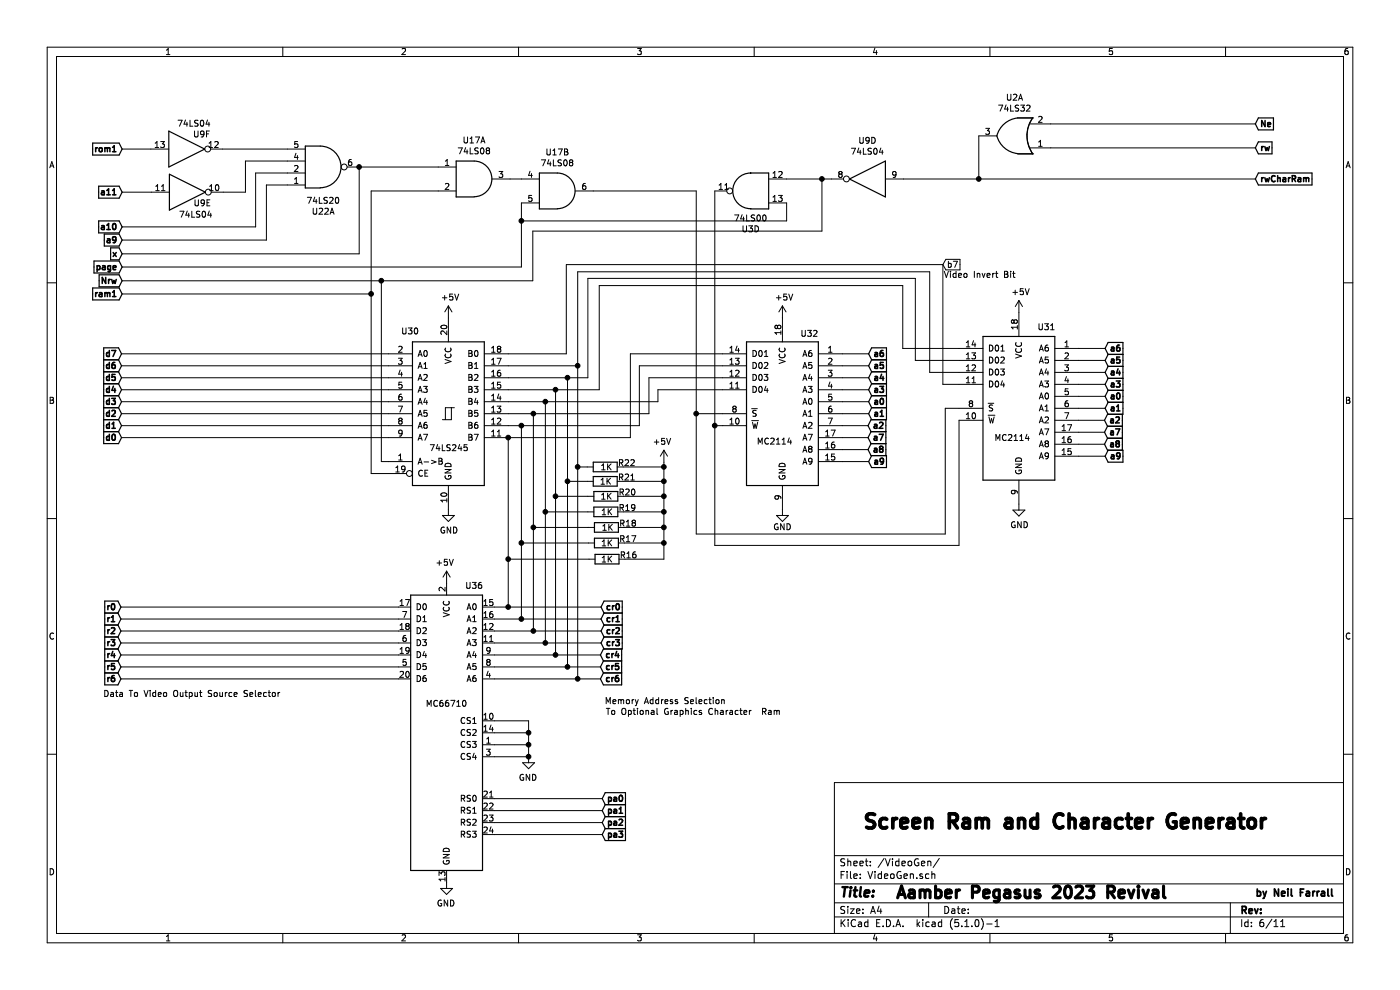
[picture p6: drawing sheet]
EESchema Schematic File Version 4
LIBS:Pegasus2023-cache
EELAYER 29 0
EELAYER END
$Descr A4 11693 8268
encoding utf-8
Sheet 6 11
Title ""
Date ""
Rev ""
Comp ""
Comment1 ""
Comment2 ""
Comment3 ""
Comment4 ""
$EndDescr
$Comp
L PegasusLIB:MC66710 U36
U 1 1
P 3730 6070
F 0 "U36" H 3500 7250 50  0000 C CNN
F 1 "MC66710" H 3730 6265 50  0000 C CNN
F 2 "Package_DIP:DIP-24_W15.24mm_Socket_LongPads" H 3480 7570 50  0001 C CNN
F 3 "" H 3480 7570 50  0001 C CNN
	1    3730 6070
	-1   0    0    -1  
$EndComp
$Comp
L 74xx:74LS245 U30
U 1 1
P 3745 3455
F 0 "U30" H 3425 4145 50  0000 C CNN
F 1 "74LS245" H 3750 3170 50  0000 C CNN
F 2 "Package_DIP:DIP-20_W7.62mm_Socket_LongPads" H 3745 3455 50  0001 C CNN
F 3 "http://www.ti.com/lit/gpn/sn74LS245" H 3745 3455 50  0001 C CNN
	1    3745 3455
	1    0    0    -1  
$EndComp
$Comp
L PegasusLIB:MC2114RAM U32
U 1 1
P 6535 3455
F 0 "U32" H 6310 4125 50  0000 C CNN
F 1 "MC2114" H 6600 3225 50  0000 C CNN
F 2 "Package_DIP:DIP-18_W7.62mm_Socket_LongPads" H 6535 4355 50  0001 C CNN
F 3 "" H 6535 4355 50  0001 C CNN
	1    6535 3455
	-1   0    0    -1  
$EndComp
$Comp
L PegasusLIB:MC2114RAM U31
U 1 1
P 8510 3410
F 0 "U31" H 8280 4090 50  0000 C CNN
F 1 "MC2114" H 8565 3165 50  0000 C CNN
F 2 "Package_DIP:DIP-18_W7.62mm_Socket_LongPads" H 8510 4310 50  0001 C CNN
F 3 "" H 8510 4310 50  0001 C CNN
	1    8510 3410
	-1   0    0    -1  
$EndComp
$Comp
L 74xx:74LS32 U?
U 1 1
P 8475 1135
AR Path="/63FEED56/647A9A4A" Ref="U?"  Part="4" 
AR Path="/63FEEDED/647A9A4A" Ref="U2"  Part="1" 
F 0 "U2" H 8475 818 50  0000 C CNN
F 1 "74LS32" H 8475 909 50  0000 C CNN
F 2 "Package_DIP:DIP-14_W7.62mm_Socket_LongPads" H 8475 1135 50  0001 C CNN
F 3 "http://www.ti.com/lit/gpn/sn74LS32" H 8475 1135 50  0001 C CNN
	1    8475 1135
	-1   0    0    1   
$EndComp
$Comp
L 74xx:74LS08 U17
U 2 1
P 4655 1595
F 0 "U17" H 4655 1920 50  0000 C CNN
F 1 "74LS08" H 4655 1829 50  0000 C CNN
F 2 "Package_DIP:DIP-14_W7.62mm_Socket_LongPads" H 4655 1595 50  0001 C CNN
F 3 "http://www.ti.com/lit/gpn/sn74LS08" H 4655 1595 50  0001 C CNN
	2    4655 1595
	1    0    0    -1  
$EndComp
$Comp
L 74xx:74LS08 U17
U 1 1
P 3960 1495
F 0 "U17" H 3960 1820 50  0000 C CNN
F 1 "74LS08" H 3960 1729 50  0000 C CNN
F 2 "Package_DIP:DIP-14_W7.62mm_Socket_LongPads" H 3960 1495 50  0001 C CNN
F 3 "http://www.ti.com/lit/gpn/sn74LS08" H 3960 1495 50  0001 C CNN
	1    3960 1495
	1    0    0    -1  
$EndComp
$Comp
L 74xx:74LS00 U3
U 4 1
P 6270 1595
F 0 "U3" H 6270 1278 50  0000 C CNN
F 1 "74LS00" H 6270 1369 50  0000 C CNN
F 2 "Package_DIP:DIP-14_W7.62mm_Socket_LongPads" H 6270 1595 50  0001 C CNN
F 3 "http://www.ti.com/lit/gpn/sn74ls00" H 6270 1595 50  0001 C CNN
	4    6270 1595
	-1   0    0    -1  
$EndComp
$Comp
L 74xx:74LS20 U22
U 1 1
P 2700 1395
F 0 "U22" H 2700 1770 50  0000 C CNN
F 1 "74LS20" H 2700 1679 50  0000 C CNN
F 2 "Package_DIP:DIP-14_W7.62mm_Socket_LongPads" H 2700 1395 50  0001 C CNN
F 3 "http://www.ti.com/lit/gpn/sn74LS20" H 2700 1395 50  0001 C CNN
	1    2700 1395
	1    0    0    1   
$EndComp
$Comp
L 74xx:74LS04 U9
U 6 1
P 1560 1245
F 0 "U9" H 1685 1370 50  0000 C CNN
F 1 "74LS04" H 1620 1460 50  0000 C CNN
F 2 "Package_DIP:DIP-14_W7.62mm_Socket_LongPads" H 1560 1245 50  0001 C CNN
F 3 "http://www.ti.com/lit/gpn/sn74LS04" H 1560 1245 50  0001 C CNN
	6    1560 1245
	1    0    0    -1  
$EndComp
$Comp
L 74xx:74LS04 U9
U 5 1
P 1565 1605
F 0 "U9" H 1690 1515 50  0000 C CNN
F 1 "74LS04" H 1635 1420 50  0000 C CNN
F 2 "Package_DIP:DIP-14_W7.62mm_Socket_LongPads" H 1565 1605 50  0001 C CNN
F 3 "http://www.ti.com/lit/gpn/sn74LS04" H 1565 1605 50  0001 C CNN
	5    1565 1605
	1    0    0    -1  
$EndComp
Text GLabel 1020 1245 0    50   Input ~ 10
rom1
Text GLabel 1020 1605 0    50   Input ~ 10
a11
Text GLabel 10485 1235 2    50   Input ~ 10
rw
Text GLabel 1020 1895 0    50   Input ~ 10
a10
Text GLabel 1020 2005 0    50   Input ~ 10
a9
Text GLabel 1020 2120 0    50   Input ~ 10
x
Text GLabel 1020 2230 0    50   Input ~ 10
page
Text GLabel 1020 2345 0    50   Input ~ 10
Nrw
Text GLabel 1020 2455 0    50   Input ~ 10
ram1
Wire Wire Line
	1260 1245 1020 1245
Wire Wire Line
	1265 1605 1020 1605
Wire Wire Line
	1860 1245 2400 1245
Wire Wire Line
	2400 1345 2050 1345
Wire Wire Line
	2050 1345 2050 1605
Wire Wire Line
	2050 1605 1865 1605
Wire Wire Line
	2400 1445 2135 1445
Wire Wire Line
	2135 1445 2135 1895
Wire Wire Line
	2135 1895 1020 1895
Wire Wire Line
	2400 1545 2225 1545
Wire Wire Line
	2225 1545 2225 2005
Wire Wire Line
	2225 2005 1020 2005
Wire Wire Line
	3000 1395 3000 2120
Wire Wire Line
	3000 2120 1020 2120
Wire Wire Line
	3000 1395 3660 1395
Connection ~ 3000 1395
Wire Wire Line
	3660 1595 3100 1595
Wire Wire Line
	4260 1495 4355 1495
Wire Wire Line
	4355 1695 4355 1845
Connection ~ 4355 1845
Wire Wire Line
	4355 1845 4355 2230
Wire Wire Line
	6570 1845 6570 1695
Wire Wire Line
	4355 1845 6570 1845
Wire Wire Line
	6570 1495 6865 1495
Wire Wire Line
	6865 1495 6865 1930
Connection ~ 6865 1495
$Comp
L 74xx:74LS04 U9
U 4 1
P 7245 1495
F 0 "U9" H 7245 1178 50  0000 C CNN
F 1 "74LS04" H 7245 1269 50  0000 C CNN
F 2 "Package_DIP:DIP-14_W7.62mm_Socket_LongPads" H 7245 1495 50  0001 C CNN
F 3 "http://www.ti.com/lit/gpn/sn74LS04" H 7245 1495 50  0001 C CNN
	4    7245 1495
	-1   0    0    1   
$EndComp
Text GLabel 10485 1035 2    50   Input ~ 10
Ne
Wire Wire Line
	6865 1495 6945 1495
Wire Wire Line
	4955 1595 5815 1595
$Comp
L power:+5V #PWR077
U 1 1
P 3745 2655
F 0 "#PWR077" H 3745 2505 50  0001 C CNN
F 1 "+5V" H 3760 2828 50  0000 C CNN
F 2 "" H 3745 2655 50  0001 C CNN
F 3 "" H 3745 2655 50  0001 C CNN
	1    3745 2655
	1    0    0    -1  
$EndComp
Wire Wire Line
	3100 1595 3100 2455
Wire Wire Line
	1020 2230 4355 2230
Wire Wire Line
	1020 2345 3185 2345
Wire Wire Line
	3245 3955 3100 3955
Wire Wire Line
	3100 2455 1020 2455
Connection ~ 3100 2455
Wire Wire Line
	3100 2455 3100 3955
Wire Wire Line
	3245 2955 1015 2955
Wire Wire Line
	3245 3855 3185 3855
Wire Wire Line
	3185 3855 3185 2345
Connection ~ 3185 2345
Wire Wire Line
	3245 3055 1015 3055
Wire Wire Line
	3245 3155 1015 3155
Wire Wire Line
	3245 3255 1015 3255
Wire Wire Line
	3245 3355 1015 3355
Wire Wire Line
	3245 3455 1015 3455
Wire Wire Line
	3245 3555 1015 3555
Wire Wire Line
	3245 3655 1015 3655
Text GLabel 1015 2955 0    50   Input ~ 10
d7
Text GLabel 1015 3055 0    50   Input ~ 10
d6
Text GLabel 1015 3155 0    50   Input ~ 10
d5
Text GLabel 1015 3255 0    50   Input ~ 10
d4
Text GLabel 1015 3355 0    50   Input ~ 10
d3
Text GLabel 1015 3455 0    50   Input ~ 10
d2
Text GLabel 1015 3555 0    50   Input ~ 10
d1
Text GLabel 1015 3655 0    50   Input ~ 10
d0
$Comp
L power:GND #PWR078
U 1 1
P 3745 4255
F 0 "#PWR078" H 3745 4005 50  0001 C CNN
F 1 "GND" H 3750 4082 50  0000 C CNN
F 2 "" H 3745 4255 50  0001 C CNN
F 3 "" H 3745 4255 50  0001 C CNN
	1    3745 4255
	1    0    0    -1  
$EndComp
$Comp
L power:GND #PWR076
U 1 1
P 3730 7370
F 0 "#PWR076" H 3730 7120 50  0001 C CNN
F 1 "GND" H 3735 7197 50  0000 C CNN
F 2 "" H 3730 7370 50  0001 C CNN
F 3 "" H 3730 7370 50  0001 C CNN
	1    3730 7370
	-1   0    0    -1  
$EndComp
$Comp
L power:+5V #PWR075
U 1 1
P 3730 4870
F 0 "#PWR075" H 3730 4720 50  0001 C CNN
F 1 "+5V" H 3745 5043 50  0000 C CNN
F 2 "" H 3730 4870 50  0001 C CNN
F 3 "" H 3730 4870 50  0001 C CNN
	1    3730 4870
	-1   0    0    -1  
$EndComp
Wire Wire Line
	5970 3555 6035 3555
Wire Wire Line
	5970 1595 5970 3555
Connection ~ 5970 3555
Wire Wire Line
	5815 3455 6035 3455
Wire Wire Line
	5815 1595 5815 3455
Wire Wire Line
	5815 3455 5815 4460
Wire Wire Line
	7895 3410 8010 3410
Connection ~ 5815 3455
$Comp
L power:GND #PWR082
U 1 1
P 6535 4255
F 0 "#PWR082" H 6535 4005 50  0001 C CNN
F 1 "GND" H 6535 4110 50  0000 C CNN
F 2 "" H 6535 4255 50  0001 C CNN
F 3 "" H 6535 4255 50  0001 C CNN
	1    6535 4255
	1    0    0    -1  
$EndComp
$Comp
L power:GND #PWR084
U 1 1
P 8510 4210
F 0 "#PWR084" H 8510 3960 50  0001 C CNN
F 1 "GND" H 8515 4037 50  0000 C CNN
F 2 "" H 8510 4210 50  0001 C CNN
F 3 "" H 8510 4210 50  0001 C CNN
	1    8510 4210
	1    0    0    -1  
$EndComp
$Comp
L power:+5V #PWR081
U 1 1
P 6535 2655
F 0 "#PWR081" H 6535 2505 50  0001 C CNN
F 1 "+5V" H 6550 2828 50  0000 C CNN
F 2 "" H 6535 2655 50  0001 C CNN
F 3 "" H 6535 2655 50  0001 C CNN
	1    6535 2655
	1    0    0    -1  
$EndComp
$Comp
L power:+5V #PWR083
U 1 1
P 8510 2610
F 0 "#PWR083" H 8510 2460 50  0001 C CNN
F 1 "+5V" H 8525 2783 50  0000 C CNN
F 2 "" H 8510 2610 50  0001 C CNN
F 3 "" H 8510 2610 50  0001 C CNN
	1    8510 2610
	1    0    0    -1  
$EndComp
Wire Wire Line
	6865 1930 4450 1930
Wire Wire Line
	4450 1930 4450 2345
Wire Wire Line
	3185 2345 4450 2345
Wire Wire Line
	5265 3655 5265 2955
Wire Wire Line
	5265 2955 6035 2955
Wire Wire Line
	4245 3555 4355 3555
Wire Wire Line
	5340 3555 5340 3055
Wire Wire Line
	5340 3055 6035 3055
Wire Wire Line
	4245 3455 4455 3455
Wire Wire Line
	5420 3455 5420 3155
Wire Wire Line
	5420 3155 6035 3155
Wire Wire Line
	4245 3355 4555 3355
Wire Wire Line
	5495 3355 5495 3255
Wire Wire Line
	5495 3255 6035 3255
Wire Wire Line
	7540 2385 7540 2910
Wire Wire Line
	7540 2910 8010 2910
Wire Wire Line
	7645 2325 7645 3010
Wire Wire Line
	7645 3010 8010 3010
Wire Wire Line
	7765 2270 7765 3110
Wire Wire Line
	7765 3110 8010 3110
Wire Wire Line
	7875 2210 7875 3210
Wire Wire Line
	7875 3210 8010 3210
Wire Wire Line
	5005 3255 5005 2385
Wire Wire Line
	5005 2385 7540 2385
Wire Wire Line
	4245 3255 4640 3255
Wire Wire Line
	4910 3155 4910 2325
Wire Wire Line
	4910 2325 7645 2325
Wire Wire Line
	4245 3155 4740 3155
Wire Wire Line
	4825 3055 4825 2270
Wire Wire Line
	4825 2270 7765 2270
Wire Wire Line
	4245 3055 4825 3055
Wire Wire Line
	4730 2955 4730 2210
Wire Wire Line
	4730 2210 7875 2210
Wire Wire Line
	4245 2955 4730 2955
Wire Wire Line
	4130 5070 4245 5070
Wire Wire Line
	4130 5170 4355 5170
Wire Wire Line
	4130 5270 4455 5270
Wire Wire Line
	4130 5370 4555 5370
Wire Wire Line
	4130 5470 4640 5470
Wire Wire Line
	4130 5570 4740 5570
Wire Wire Line
	4130 5670 4825 5670
Connection ~ 4245 3655
Wire Wire Line
	4245 3655 5265 3655
Wire Wire Line
	4355 3555 4355 4535
Connection ~ 4355 3555
Wire Wire Line
	4355 3555 5340 3555
Connection ~ 4455 3455
Wire Wire Line
	4455 3455 5420 3455
Wire Wire Line
	4555 5370 4555 4275
Connection ~ 4555 3355
Wire Wire Line
	4555 3355 5495 3355
Connection ~ 4640 3255
Wire Wire Line
	4640 3255 5005 3255
Wire Wire Line
	4740 5570 4740 4020
Connection ~ 4740 3155
Wire Wire Line
	4740 3155 4910 3155
Wire Wire Line
	4825 3055 4825 3900
Connection ~ 4825 3055
$Comp
L Device:R R22
U 1 1
P 5055 3900
F 0 "R22" V 5020 4080 50  0000 C CNN
F 1 "1K" V 5055 3910 50  0000 C CNN
F 2 "Resistor_THT:R_Axial_DIN0411_L9.9mm_D3.6mm_P15.24mm_Horizontal" V 4985 3900 50  0001 C CNN
F 3 "~" H 5055 3900 50  0001 C CNN
	1    5055 3900
	0    1    1    0   
$EndComp
$Comp
L Device:R R21
U 1 1
P 5055 4020
F 0 "R21" V 5020 4200 50  0000 C CNN
F 1 "1K" V 5055 4025 50  0000 C CNN
F 2 "Resistor_THT:R_Axial_DIN0411_L9.9mm_D3.6mm_P15.24mm_Horizontal" V 4985 4020 50  0001 C CNN
F 3 "~" H 5055 4020 50  0001 C CNN
	1    5055 4020
	0    1    1    0   
$EndComp
$Comp
L Device:R R20
U 1 1
P 5060 4145
F 0 "R20" V 5025 4325 50  0000 C CNN
F 1 "1K" V 5060 4150 50  0000 C CNN
F 2 "Resistor_THT:R_Axial_DIN0411_L9.9mm_D3.6mm_P15.24mm_Horizontal" V 4990 4145 50  0001 C CNN
F 3 "~" H 5060 4145 50  0001 C CNN
	1    5060 4145
	0    1    1    0   
$EndComp
$Comp
L Device:R R19
U 1 1
P 5060 4275
F 0 "R19" V 5025 4455 50  0000 C CNN
F 1 "1K" V 5060 4285 50  0000 C CNN
F 2 "Resistor_THT:R_Axial_DIN0411_L9.9mm_D3.6mm_P15.24mm_Horizontal" V 4990 4275 50  0001 C CNN
F 3 "~" H 5060 4275 50  0001 C CNN
	1    5060 4275
	0    1    1    0   
$EndComp
$Comp
L Device:R R18
U 1 1
P 5065 4405
F 0 "R18" V 5030 4585 50  0000 C CNN
F 1 "1K" V 5065 4415 50  0000 C CNN
F 2 "Resistor_THT:R_Axial_DIN0411_L9.9mm_D3.6mm_P15.24mm_Horizontal" V 4995 4405 50  0001 C CNN
F 3 "~" H 5065 4405 50  0001 C CNN
	1    5065 4405
	0    1    1    0   
$EndComp
$Comp
L Device:R R17
U 1 1
P 5065 4535
F 0 "R17" V 5030 4715 50  0000 C CNN
F 1 "1K" V 5065 4540 50  0000 C CNN
F 2 "Resistor_THT:R_Axial_DIN0411_L9.9mm_D3.6mm_P15.24mm_Horizontal" V 4995 4535 50  0001 C CNN
F 3 "~" H 5065 4535 50  0001 C CNN
	1    5065 4535
	0    1    1    0   
$EndComp
$Comp
L Device:R R16
U 1 1
P 5070 4670
F 0 "R16" V 5035 4850 50  0000 C CNN
F 1 "1K" V 5070 4670 50  0000 C CNN
F 2 "Resistor_THT:R_Axial_DIN0411_L9.9mm_D3.6mm_P15.24mm_Horizontal" V 5000 4670 50  0001 C CNN
F 3 "~" H 5070 4670 50  0001 C CNN
	1    5070 4670
	0    1    1    0   
$EndComp
Wire Wire Line
	5220 4670 5545 4670
Wire Wire Line
	5205 3900 5545 3900
Connection ~ 5545 3900
Wire Wire Line
	5545 3900 5545 3860
Wire Wire Line
	5205 4020 5545 4020
Connection ~ 5545 4020
Wire Wire Line
	5545 4020 5545 3900
Wire Wire Line
	5210 4145 5545 4145
Connection ~ 5545 4145
Wire Wire Line
	5545 4145 5545 4020
Wire Wire Line
	5210 4275 5545 4275
Connection ~ 5545 4275
Wire Wire Line
	5545 4275 5545 4145
Wire Wire Line
	5215 4535 5545 4535
Wire Wire Line
	5545 4275 5545 4405
Connection ~ 5545 4535
Wire Wire Line
	5545 4535 5545 4670
Wire Wire Line
	5215 4405 5545 4405
Connection ~ 5545 4405
Wire Wire Line
	5545 4405 5545 4535
Wire Wire Line
	4905 3900 4825 3900
Connection ~ 4825 3900
Wire Wire Line
	4825 3900 4825 5670
Wire Wire Line
	4905 4020 4740 4020
Connection ~ 4740 4020
Wire Wire Line
	4740 4020 4740 3155
Wire Wire Line
	4910 4145 4640 4145
Wire Wire Line
	4640 3255 4640 4145
Connection ~ 4640 4145
Wire Wire Line
	4640 4145 4640 5470
Wire Wire Line
	4910 4275 4555 4275
Connection ~ 4555 4275
Wire Wire Line
	4555 4275 4555 3355
Wire Wire Line
	4915 4405 4455 4405
Wire Wire Line
	4455 3455 4455 4405
Connection ~ 4455 4405
Wire Wire Line
	4455 4405 4455 5270
Wire Wire Line
	4915 4535 4355 4535
Connection ~ 4355 4535
Wire Wire Line
	4355 4535 4355 5170
Wire Wire Line
	4920 4670 4245 4670
Wire Wire Line
	4245 3655 4245 4670
Connection ~ 4245 4670
Wire Wire Line
	4245 4670 4245 5070
$Comp
L power:+5V #PWR080
U 1 1
P 5545 3860
F 0 "#PWR080" H 5545 3710 50  0001 C CNN
F 1 "+5V" H 5560 4033 50  0000 C CNN
F 2 "" H 5545 3860 50  0001 C CNN
F 3 "" H 5545 3860 50  0001 C CNN
	1    5545 3860
	-1   0    0    -1  
$EndComp
Wire Wire Line
	4825 5670 5015 5670
Connection ~ 4825 5670
Wire Wire Line
	4740 5570 5015 5570
Connection ~ 4740 5570
Wire Wire Line
	4640 5470 5015 5470
Connection ~ 4640 5470
Wire Wire Line
	4555 5370 5020 5370
Connection ~ 4555 5370
Wire Wire Line
	4455 5270 5020 5270
Connection ~ 4455 5270
Wire Wire Line
	4355 5170 5020 5170
Connection ~ 4355 5170
Wire Wire Line
	4245 5070 5020 5070
Connection ~ 4245 5070
Wire Wire Line
	3330 5070 1010 5070
Wire Wire Line
	3330 5170 1010 5170
Wire Wire Line
	3330 5270 1010 5270
Wire Wire Line
	3330 5370 1010 5370
Wire Wire Line
	3330 5470 1010 5470
Wire Wire Line
	3330 5570 1010 5570
Wire Wire Line
	3330 5670 1010 5670
Text GLabel 1010 5670 0    50   Input ~ 10
r6
Text GLabel 1010 5570 0    50   Input ~ 10
r5
Text GLabel 1010 5470 0    50   Input ~ 10
r4
Text GLabel 1010 5370 0    50   Input ~ 10
r3
Text GLabel 1010 5270 0    50   Input ~ 10
r2
Text GLabel 1010 5170 0    50   Input ~ 10
r1
Text GLabel 1010 5070 0    50   Input ~ 10
r0
$Comp
L power:GND #PWR079
U 1 1
P 4415 6320
F 0 "#PWR079" H 4415 6070 50  0001 C CNN
F 1 "GND" H 4420 6147 50  0000 C CNN
F 2 "" H 4415 6320 50  0001 C CNN
F 3 "" H 4415 6320 50  0001 C CNN
	1    4415 6320
	-1   0    0    -1  
$EndComp
Wire Wire Line
	4130 6320 4415 6320
Wire Wire Line
	4415 6320 4415 6220
Wire Wire Line
	4415 6020 4130 6020
Wire Wire Line
	4130 6120 4415 6120
Connection ~ 4415 6120
Wire Wire Line
	4415 6120 4415 6020
Wire Wire Line
	4130 6220 4415 6220
Connection ~ 4415 6220
Wire Wire Line
	4415 6220 4415 6120
Connection ~ 4415 6320
Text GLabel 5030 6670 2    50   Input ~ 10
pa0
Text GLabel 5030 6770 2    50   Input ~ 10
pa1
Text GLabel 5030 6870 2    50   Input ~ 10
pa2
Text GLabel 5030 6970 2    50   Input ~ 10
pa3
Text GLabel 5020 5070 2    50   Input ~ 10
cr0
Text GLabel 5020 5170 2    50   Input ~ 10
cr1
Text GLabel 5020 5270 2    50   Input ~ 10
cr2
Text GLabel 5020 5370 2    50   Input ~ 10
cr3
Text GLabel 5015 5470 2    50   Input ~ 10
cr4
Text GLabel 5015 5570 2    50   Input ~ 10
cr5
Text GLabel 5015 5670 2    50   Input ~ 10
cr6
Text GLabel 7255 3355 2    50   Input ~ 10
a0
Text GLabel 7255 3455 2    50   Input ~ 10
a1
Text GLabel 7250 3555 2    50   Input ~ 10
a2
Text GLabel 7255 3255 2    50   Input ~ 10
a3
Text GLabel 7255 3155 2    50   Input ~ 10
a4
Text GLabel 7255 3055 2    50   Input ~ 10
a5
Text GLabel 7255 2955 2    50   Input ~ 10
a6
Text GLabel 7250 3655 2    50   Input ~ 10
a7
Text GLabel 7250 3755 2    50   Input ~ 10
a8
Text GLabel 7255 3855 2    50   Input ~ 10
a9
Wire Wire Line
	7035 2955 7255 2955
Wire Wire Line
	7255 3055 7035 3055
Wire Wire Line
	7255 3155 7035 3155
Wire Wire Line
	7255 3255 7035 3255
Wire Wire Line
	7255 3355 7035 3355
Wire Wire Line
	7255 3455 7035 3455
Wire Wire Line
	7250 3555 7035 3555
Wire Wire Line
	7250 3655 7035 3655
Wire Wire Line
	7250 3755 7035 3755
Wire Wire Line
	7255 3855 7035 3855
Text GLabel 9230 3310 2    50   Input ~ 10
a0
Text GLabel 9230 3410 2    50   Input ~ 10
a1
Text GLabel 9225 3510 2    50   Input ~ 10
a2
Text GLabel 9230 3210 2    50   Input ~ 10
a3
Text GLabel 9230 3110 2    50   Input ~ 10
a4
Text GLabel 9230 3010 2    50   Input ~ 10
a5
Text GLabel 9230 2910 2    50   Input ~ 10
a6
Text GLabel 9225 3610 2    50   Input ~ 10
a7
Text GLabel 9225 3710 2    50   Input ~ 10
a8
Text GLabel 9230 3810 2    50   Input ~ 10
a9
Wire Wire Line
	9010 2910 9230 2910
Wire Wire Line
	9230 3010 9010 3010
Wire Wire Line
	9230 3110 9010 3110
Wire Wire Line
	9230 3210 9010 3210
Wire Wire Line
	9230 3310 9010 3310
Wire Wire Line
	9230 3410 9010 3410
Wire Wire Line
	9225 3510 9010 3510
Wire Wire Line
	9225 3610 9010 3610
Wire Wire Line
	9225 3710 9010 3710
Wire Wire Line
	9230 3810 9010 3810
Wire Wire Line
	5970 3555 5970 4555
Wire Wire Line
	8010 3510 8010 4555
Wire Wire Line
	7895 4460 5815 4460
Wire Wire Line
	7895 4460 7895 3410
Wire Wire Line
	8010 4555 5970 4555
Wire Wire Line
	10485 1235 8775 1235
Wire Wire Line
	7545 1495 8175 1495
Wire Wire Line
	8175 1135 8175 1495
Connection ~ 8175 1495
Wire Wire Line
	8175 1495 10485 1495
Wire Wire Line
	8775 1035 10485 1035
Text GLabel 10485 1495 2    50   Input ~ 10
rwCharRam
Text Notes 7475 7520 0    98   ~ 20
Aamber Pegasus 2023 Revival
Text Notes 10480 7500 0    59   ~ 12
by Neil Farrall
Text Notes 7200 6940 0    118  ~ 24
Screen Ram and Character Generator
Text Notes 6065 5890 2    51   ~ 0
Memory Address Selection
Wire Wire Line
	4130 6670 5030 6670
Wire Wire Line
	4130 6770 5030 6770
Wire Wire Line
	4130 6870 5030 6870
Wire Wire Line
	4130 6970 5030 6970
Text Notes 860  5830 0    51   ~ 0
Data To Video Output Source Selector
Text Notes 6525 5980 2    51   ~ 0
To Optional Graphics Character  Ram
Text GLabel 7875 2210 2    51   Input ~ 0
b7
Text Notes 7880 2330 0    51   ~ 0
Video Invert Bit
$EndSCHEMATC
